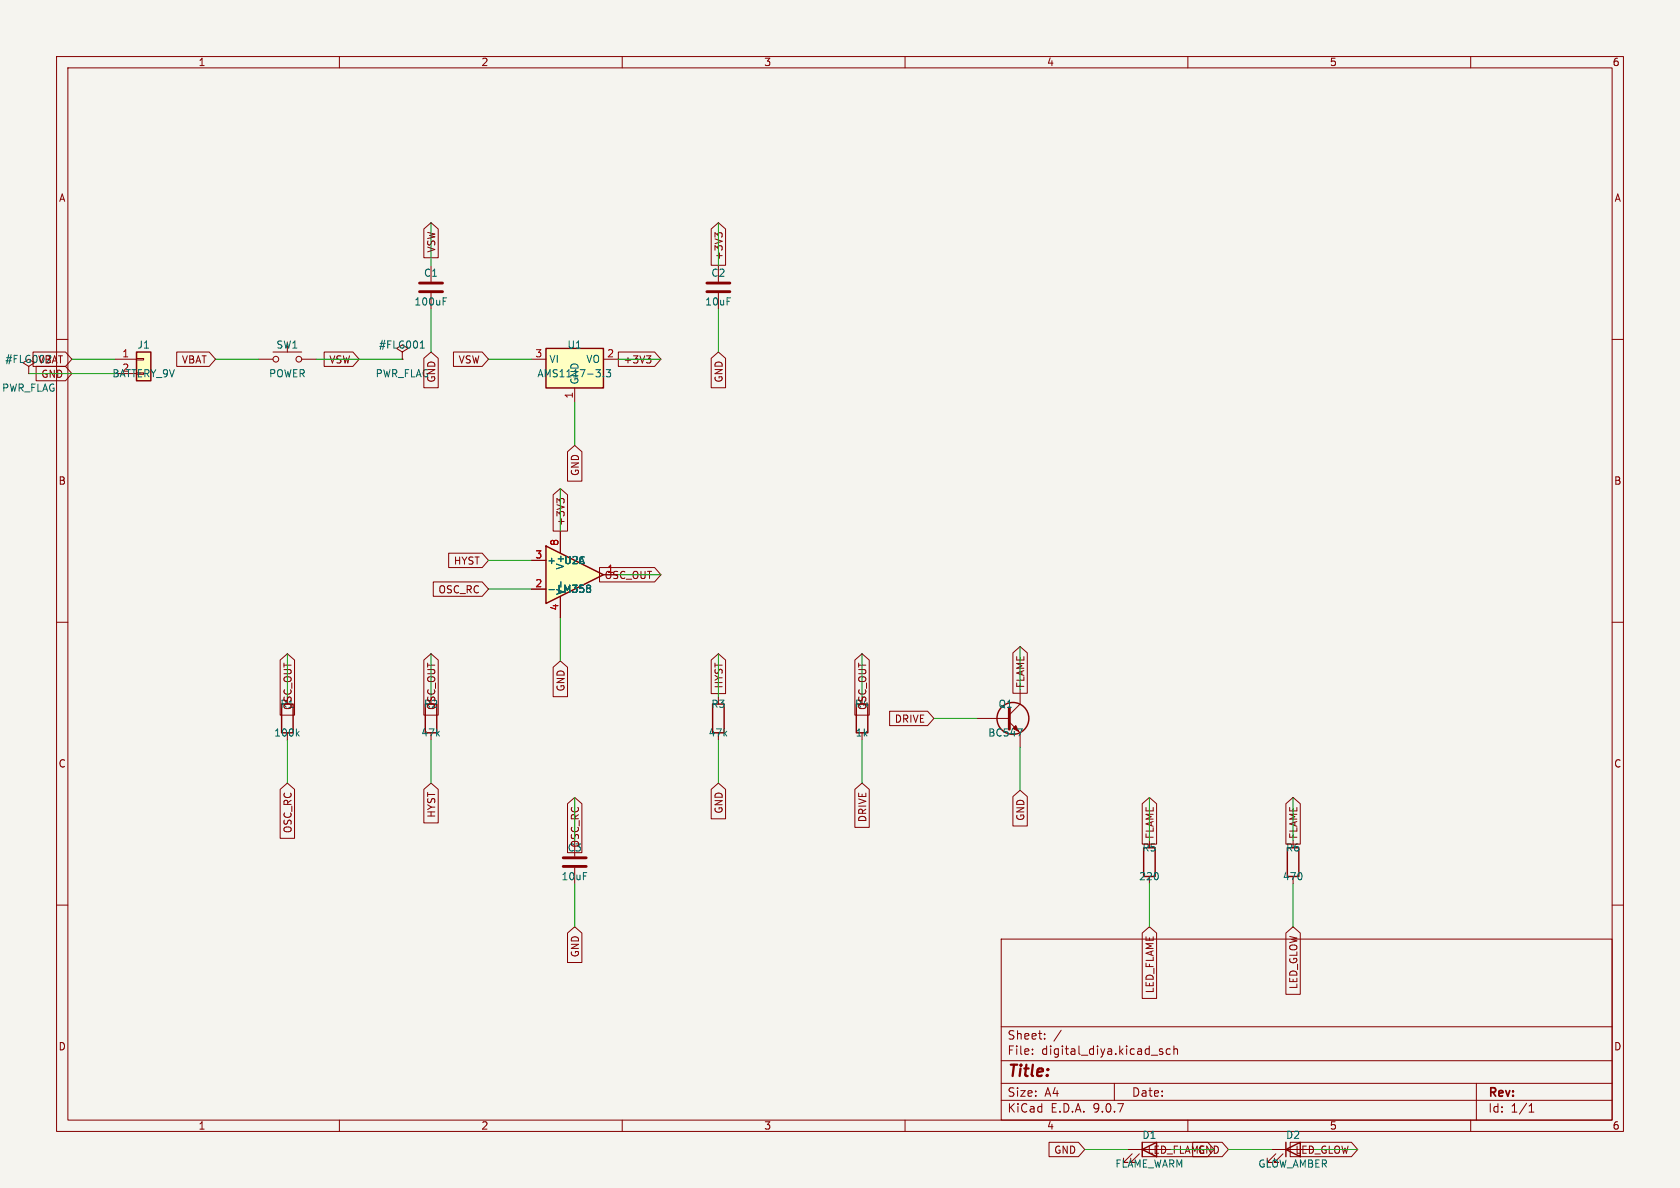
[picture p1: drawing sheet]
(kicad_sch (version 20250114) (generator "eeschema") (paper "A4") (lib_symbols (symbol "Device:R" (pin_numbers (hide yes)) (pin_names (offset 0)) (exclude_from_sim no) (in_bom yes) (on_board yes) (property "Reference" "R" (at 2.03 0.00 90) (effects (font (size 1.27 1.27)))) (property "Value" "R" (at 0.00 0.00 90) (effects (font (size 1.27 1.27)))) (property "Footprint" "" (at -1.778 0 90) (effects (font (size 1.27 1.27)) (hide yes))) (property "Datasheet" "~" (at 0.00 0.00 0) (effects (font (size 1.27 1.27)) (hide yes))) (property "Description" "Resistor" (at 0.00 0.00 0) (effects (font (size 1.27 1.27)) (hide yes))) (property "ki_keywords" "R res resistor" (at 0.00 0.00 0) (effects (font (size 1.27 1.27)) (hide yes))) (property "ki_fp_filters" "R_*" (at 0.00 0.00 0) (effects (font (size 1.27 1.27)) (hide yes))) (symbol "R_0_1" (rectangle (start -1.016 -2.54) (end 1.016 2.54) (stroke (width 0.254) (type default)) (fill (type none)))) (symbol "R_1_1" (pin passive line (at 0.00 3.81 270) (length 1.27) (name "~" (effects (font (size 1.27 1.27)))) (number "1" (effects (font (size 1.27 1.27))))) (pin passive line (at 0 -3.81 90) (length 1.27) (name "~" (effects (font (size 1.27 1.27)))) (number "2" (effects (font (size 1.27 1.27)))))) (embedded_fonts no)) (symbol "Device:C" (pin_numbers (hide yes)) (pin_names (offset 0.254)) (exclude_from_sim no) (in_bom yes) (on_board yes) (property "Reference" "C" (at 0.64 2.54 0) (effects (font (size 1.27 1.27)) (justify left))) (property "Value" "C" (at 0.635 -2.54 0) (effects (font (size 1.27 1.27)) (justify left))) (property "Footprint" "" (at 0.9652 -3.81 0) (effects (font (size 1.27 1.27)) (hide yes))) (property "Datasheet" "~" (at 0.00 0.00 0) (effects (font (size 1.27 1.27)) (hide yes))) (property "Description" "Unpolarized capacitor" (at 0.00 0.00 0) (effects (font (size 1.27 1.27)) (hide yes))) (property "ki_keywords" "cap capacitor" (at 0.00 0.00 0) (effects (font (size 1.27 1.27)) (hide yes))) (property "ki_fp_filters" "C_*" (at 0.00 0.00 0) (effects (font (size 1.27 1.27)) (hide yes))) (symbol "C_0_1" (polyline (pts (xy -2.032 0.762) (xy 2.03 0.76)) (stroke (width 0.508) (type default)) (fill (type none))) (polyline (pts (xy -2.032 -0.762) (xy 2.032 -0.762)) (stroke (width 0.508) (type default)) (fill (type none)))) (symbol "C_1_1" (pin passive line (at 0.00 3.81 270) (length 2.794) (name "~" (effects (font (size 1.27 1.27)))) (number "1" (effects (font (size 1.27 1.27))))) (pin passive line (at 0 -3.81 90) (length 2.794) (name "~" (effects (font (size 1.27 1.27)))) (number "2" (effects (font (size 1.27 1.27)))))) (embedded_fonts no)) (symbol "Device:L" (pin_numbers (hide yes)) (pin_names (offset 1.016) (hide yes)) (exclude_from_sim no) (in_bom yes) (on_board yes) (property "Reference" "L" (at -1.27 0 90) (effects (font (size 1.27 1.27)))) (property "Value" "L" (at 1.91 0.00 90) (effects (font (size 1.27 1.27)))) (property "Footprint" "" (at 0.00 0.00 0) (effects (font (size 1.27 1.27)) (hide yes))) (property "Datasheet" "~" (at 0.00 0.00 0) (effects (font (size 1.27 1.27)) (hide yes))) (property "Description" "Inductor" (at 0.00 0.00 0) (effects (font (size 1.27 1.27)) (hide yes))) (property "ki_keywords" "inductor choke coil reactor magnetic" (at 0.00 0.00 0) (effects (font (size 1.27 1.27)) (hide yes))) (property "ki_fp_filters" "Choke_* *Coil* Inductor_* L_*" (at 0.00 0.00 0) (effects (font (size 1.27 1.27)) (hide yes))) (symbol "L_0_1" (arc (start 0 2.54) (mid 0.6323 1.905) (end 0 1.27) (stroke (width 0) (type default)) (fill (type none))) (arc (start 0 1.27) (mid 0.6323 0.635) (end 0 0) (stroke (width 0) (type default)) (fill (type none))) (arc (start 0 0) (mid 0.6323 -0.635) (end 0 -1.27) (stroke (width 0) (type default)) (fill (type none))) (arc (start 0 -1.27) (mid 0.6323 -1.905) (end 0 -2.54) (stroke (width 0) (type default)) (fill (type none)))) (symbol "L_1_1" (pin passive line (at 0.00 3.81 270) (length 1.27) (name "1" (effects (font (size 1.27 1.27)))) (number "1" (effects (font (size 1.27 1.27))))) (pin passive line (at 0 -3.81 90) (length 1.27) (name "2" (effects (font (size 1.27 1.27)))) (number "2" (effects (font (size 1.27 1.27)))))) (embedded_fonts no)) (symbol "Device:Crystal" (pin_numbers (hide yes)) (pin_names (offset 1.016) (hide yes)) (exclude_from_sim no) (in_bom yes) (on_board yes) (property "Reference" "Y" (at 0.00 3.81 0) (effects (font (size 1.27 1.27)))) (property "Value" "Crystal" (at 0 -3.81 0) (effects (font (size 1.27 1.27)))) (property "Footprint" "" (at 0.00 0.00 0) (effects (font (size 1.27 1.27)) (hide yes))) (property "Datasheet" "~" (at 0.00 0.00 0) (effects (font (size 1.27 1.27)) (hide yes))) (property "Description" "Two pin crystal" (at 0.00 0.00 0) (effects (font (size 1.27 1.27)) (hide yes))) (property "ki_keywords" "quartz ceramic resonator oscillator" (at 0.00 0.00 0) (effects (font (size 1.27 1.27)) (hide yes))) (property "ki_fp_filters" "Crystal*" (at 0.00 0.00 0) (effects (font (size 1.27 1.27)) (hide yes))) (symbol "Crystal_0_1" (polyline (pts (xy -2.54 0) (xy -1.905 0)) (stroke (width 0) (type default)) (fill (type none))) (polyline (pts (xy -1.905 -1.27) (xy -1.905 1.27)) (stroke (width 0.508) (type default)) (fill (type none))) (rectangle (start -1.143 2.54) (end 1.143 -2.54) (stroke (width 0.3048) (type default)) (fill (type none))) (polyline (pts (xy 1.905 -1.27) (xy 1.91 1.27)) (stroke (width 0.508) (type default)) (fill (type none))) (polyline (pts (xy 2.54 0.00) (xy 1.91 0.00)) (stroke (width 0) (type default)) (fill (type none)))) (symbol "Crystal_1_1" (pin passive line (at -3.81 0 0) (length 1.27) (name "1" (effects (font (size 1.27 1.27)))) (number "1" (effects (font (size 1.27 1.27))))) (pin passive line (at 3.81 0.00 180) (length 1.27) (name "2" (effects (font (size 1.27 1.27)))) (number "2" (effects (font (size 1.27 1.27)))))) (embedded_fonts no)) (symbol "Device:D" (pin_numbers (hide yes)) (pin_names (offset 1.016) (hide yes)) (exclude_from_sim no) (in_bom yes) (on_board yes) (property "Reference" "D" (at 0.00 2.54 0) (effects (font (size 1.27 1.27)))) (property "Value" "D" (at 0 -2.54 0) (effects (font (size 1.27 1.27)))) (property "Footprint" "" (at 0.00 0.00 0) (effects (font (size 1.27 1.27)) (hide yes))) (property "Datasheet" "~" (at 0.00 0.00 0) (effects (font (size 1.27 1.27)) (hide yes))) (property "Description" "Diode" (at 0.00 0.00 0) (effects (font (size 1.27 1.27)) (hide yes))) (property "Sim.Device" "D" (at 0.00 0.00 0) (effects (font (size 1.27 1.27)) (hide yes))) (property "Sim.Pins" "1=K 2=A" (at 0.00 0.00 0) (effects (font (size 1.27 1.27)) (hide yes))) (property "ki_keywords" "diode" (at 0.00 0.00 0) (effects (font (size 1.27 1.27)) (hide yes))) (property "ki_fp_filters" "TO-???* *_Diode_* *SingleDiode* D_*" (at 0.00 0.00 0) (effects (font (size 1.27 1.27)) (hide yes))) (symbol "D_0_1" (polyline (pts (xy -1.27 1.27) (xy -1.27 -1.27)) (stroke (width 0.254) (type default)) (fill (type none))) (polyline (pts (xy 1.27 1.27) (xy 1.27 -1.27) (xy -1.27 0) (xy 1.27 1.27)) (stroke (width 0.254) (type default)) (fill (type none))) (polyline (pts (xy 1.27 0.00) (xy -1.27 0)) (stroke (width 0) (type default)) (fill (type none)))) (symbol "D_1_1" (pin passive line (at -3.81 0 0) (length 2.54) (name "K" (effects (font (size 1.27 1.27)))) (number "1" (effects (font (size 1.27 1.27))))) (pin passive line (at 3.81 0.00 180) (length 2.54) (name "A" (effects (font (size 1.27 1.27)))) (number "2" (effects (font (size 1.27 1.27)))))) (embedded_fonts no)) (symbol "Device:LED" (pin_numbers (hide yes)) (pin_names (offset 1.016) (hide yes)) (exclude_from_sim no) (in_bom yes) (on_board yes) (property "Reference" "D" (at 0.00 2.54 0) (effects (font (size 1.27 1.27)))) (property "Value" "LED" (at 0 -2.54 0) (effects (font (size 1.27 1.27)))) (property "Footprint" "" (at 0.00 0.00 0) (effects (font (size 1.27 1.27)) (hide yes))) (property "Datasheet" "~" (at 0.00 0.00 0) (effects (font (size 1.27 1.27)) (hide yes))) (property "Description" "Light emitting diode" (at 0.00 0.00 0) (effects (font (size 1.27 1.27)) (hide yes))) (property "Sim.Pins" "1=K 2=A" (at 0.00 0.00 0) (effects (font (size 1.27 1.27)) (hide yes))) (property "ki_keywords" "LED diode" (at 0.00 0.00 0) (effects (font (size 1.27 1.27)) (hide yes))) (property "ki_fp_filters" "LED* LED_SMD:* LED_THT:*" (at 0.00 0.00 0) (effects (font (size 1.27 1.27)) (hide yes))) (symbol "LED_0_1" (polyline (pts (xy -3.048 -0.762) (xy -4.572 -2.286) (xy -3.81 -2.286) (xy -4.572 -2.286) (xy -4.572 -1.524)) (stroke (width 0) (type default)) (fill (type none))) (polyline (pts (xy -1.778 -0.762) (xy -3.302 -2.286) (xy -2.54 -2.286) (xy -3.302 -2.286) (xy -3.302 -1.524)) (stroke (width 0) (type default)) (fill (type none))) (polyline (pts (xy -1.27 0) (xy 1.27 0.00)) (stroke (width 0) (type default)) (fill (type none))) (polyline (pts (xy -1.27 -1.27) (xy -1.27 1.27)) (stroke (width 0.254) (type default)) (fill (type none))) (polyline (pts (xy 1.27 -1.27) (xy 1.27 1.27) (xy -1.27 0) (xy 1.27 -1.27)) (stroke (width 0.254) (type default)) (fill (type none)))) (symbol "LED_1_1" (pin passive line (at -3.81 0 0) (length 2.54) (name "K" (effects (font (size 1.27 1.27)))) (number "1" (effects (font (size 1.27 1.27))))) (pin passive line (at 3.81 0.00 180) (length 2.54) (name "A" (effects (font (size 1.27 1.27)))) (number "2" (effects (font (size 1.27 1.27)))))) (embedded_fonts no)) (symbol "Device:Q_NPN" (pin_numbers (hide yes)) (pin_names (offset 0) (hide yes)) (exclude_from_sim no) (in_bom yes) (on_board yes) (property "Reference" "Q" (at 5.08 1.27 0) (effects (font (size 1.27 1.27)) (justify left))) (property "Value" "Q_NPN" (at 5.08 -1.27 0) (effects (font (size 1.27 1.27)) (justify left))) (property "Footprint" "" (at 5.08 2.54 0) (effects (font (size 1.27 1.27)) (hide yes))) (property "Datasheet" "~" (at 0.00 0.00 0) (effects (font (size 1.27 1.27)) (hide yes))) (property "Description" "NPN bipolar junction transistor" (at 0.00 0.00 0) (effects (font (size 1.27 1.27)) (hide yes))) (property "ki_keywords" "BJT" (at 0.00 0.00 0) (effects (font (size 1.27 1.27)) (hide yes))) (symbol "Q_NPN_0_1" (polyline (pts (xy -2.54 0) (xy 0.64 0.00)) (stroke (width 0) (type default)) (fill (type none))) (polyline (pts (xy 0.64 1.91) (xy 0.635 -1.905)) (stroke (width 0.508) (type default)) (fill (type none))) (polyline (pts (xy 0.64 0.64) (xy 2.54 2.54)) (stroke (width 0) (type default)) (fill (type none))) (polyline (pts (xy 0.635 -0.635) (xy 2.54 -2.54)) (stroke (width 0) (type default)) (fill (type none))) (circle (center 1.27 0) (radius 2.8194) (stroke (width 0.254) (type default)) (fill (type none))) (polyline (pts (xy 1.27 -1.778) (xy 1.778 -1.27) (xy 2.286 -2.286) (xy 1.27 -1.778)) (stroke (width 0) (type default)) (fill (type outline)))) (symbol "Q_NPN_1_1" (pin input line (at -5.08 0 0) (length 2.54) (name "B" (effects (font (size 1.27 1.27)))) (number "B" (effects (font (size 1.27 1.27))))) (pin passive line (at 2.54 5.08 270) (length 2.54) (name "C" (effects (font (size 1.27 1.27)))) (number "C" (effects (font (size 1.27 1.27))))) (pin passive line (at 2.54 -5.08 90) (length 2.54) (name "E" (effects (font (size 1.27 1.27)))) (number "E" (effects (font (size 1.27 1.27)))))) (embedded_fonts no)) (symbol "Device:Q_NMOS" (pin_numbers (hide yes)) (pin_names (offset 0) (hide yes)) (exclude_from_sim no) (in_bom yes) (on_board yes) (property "Reference" "Q" (at 5.08 1.27 0) (effects (font (size 1.27 1.27)) (justify left))) (property "Value" "Q_NMOS" (at 5.08 -1.27 0) (effects (font (size 1.27 1.27)) (justify left))) (property "Footprint" "" (at 5.08 2.54 0) (effects (font (size 1.27 1.27)) (hide yes))) (property "Datasheet" "~" (at 0.00 0.00 0) (effects (font (size 1.27 1.27)) (hide yes))) (property "Description" "N-MOSFET transistor" (at 0.00 0.00 0) (effects (font (size 1.27 1.27)) (hide yes))) (property "ki_keywords" "NMOS N-MOS" (at 0.00 0.00 0) (effects (font (size 1.27 1.27)) (hide yes))) (symbol "Q_NMOS_0_1" (polyline (pts (xy 0.25 1.91) (xy 0.254 -1.905)) (stroke (width 0.254) (type default)) (fill (type none))) (polyline (pts (xy 0.25 0.00) (xy -2.54 0)) (stroke (width 0) (type default)) (fill (type none))) (polyline (pts (xy 0.76 2.29) (xy 0.76 1.27)) (stroke (width 0.254) (type default)) (fill (type none))) (polyline (pts (xy 0.76 0.51) (xy 0.762 -0.508)) (stroke (width 0.254) (type default)) (fill (type none))) (polyline (pts (xy 0.762 -1.27) (xy 0.762 -2.286)) (stroke (width 0.254) (type default)) (fill (type none))) (polyline (pts (xy 0.762 -1.778) (xy 3.302 -1.778) (xy 3.30 1.78) (xy 0.76 1.78)) (stroke (width 0) (type default)) (fill (type none))) (polyline (pts (xy 1.02 0.00) (xy 2.03 0.38) (xy 2.032 -0.381) (xy 1.02 0.00)) (stroke (width 0) (type default)) (fill (type outline))) (circle (center 1.651 0) (radius 2.794) (stroke (width 0.254) (type default)) (fill (type none))) (polyline (pts (xy 2.54 2.54) (xy 2.54 1.78)) (stroke (width 0) (type default)) (fill (type none))) (circle (center 2.54 1.778) (radius 0.254) (stroke (width 0) (type default)) (fill (type outline))) (circle (center 2.54 -1.778) (radius 0.254) (stroke (width 0) (type default)) (fill (type outline))) (polyline (pts (xy 2.54 -2.54) (xy 2.54 0.00) (xy 0.76 0.00)) (stroke (width 0) (type default)) (fill (type none))) (polyline (pts (xy 2.92 0.38) (xy 3.68 0.38)) (stroke (width 0) (type default)) (fill (type none))) (polyline (pts (xy 3.30 0.38) (xy 2.921 -0.254) (xy 3.683 -0.254) (xy 3.30 0.38)) (stroke (width 0) (type default)) (fill (type none)))) (symbol "Q_NMOS_1_1" (pin input line (at -5.08 0 0) (length 2.54) (name "G" (effects (font (size 1.27 1.27)))) (number "G" (effects (font (size 1.27 1.27))))) (pin passive line (at 2.54 5.08 270) (length 2.54) (name "D" (effects (font (size 1.27 1.27)))) (number "D" (effects (font (size 1.27 1.27))))) (pin passive line (at 2.54 -5.08 90) (length 2.54) (name "S" (effects (font (size 1.27 1.27)))) (number "S" (effects (font (size 1.27 1.27)))))) (embedded_fonts no)) (symbol "Amplifier_Operational:LM358" (pin_names (offset 0.127)) (exclude_from_sim no) (in_bom yes) (on_board yes) (property "Reference" "U" (at 0.00 5.08 0) (effects (font (size 1.27 1.27)) (justify left))) (property "Value" "LM358" (at 0 -5.08 0) (effects (font (size 1.27 1.27)) (justify left))) (property "Footprint" "" (at 0.00 0.00 0) (effects (font (size 1.27 1.27)) (hide yes))) (property "Datasheet" "http://www.ti.com/lit/ds/symlink/lm2904-n.pdf" (at 0.00 0.00 0) (effects (font (size 1.27 1.27)) (hide yes))) (property "Description" "Low-Power, Dual Operational Amplifiers, DIP-8/SOIC-8/TO-99-8" (at 0.00 0.00 0) (effects (font (size 1.27 1.27)) (hide yes))) (property "ki_locked" "" (at 0.00 0.00 0) (effects (font (size 1.27 1.27)))) (property "ki_keywords" "dual opamp" (at 0.00 0.00 0) (effects (font (size 1.27 1.27)) (hide yes))) (property "ki_fp_filters" "SOIC*3.9x4.9mm*P1.27mm* DIP*W7.62mm* TO*99* OnSemi*Micro8* TSSOP*3x3mm*P0.65mm* TSSOP*4.4x3mm*P0.65mm* MSOP*3x3mm*P0.65mm* SSOP*3.9x4.9mm*P0.635mm* LFCSP*2x2mm*P0.5mm* *SIP* SOIC*5.3x6.2mm*P1.27mm*" (at 0.00 0.00 0) (effects (font (size 1.27 1.27)) (hide yes))) (symbol "LM358_1_1" (polyline (pts (xy -5.08 5.08) (xy 5.08 0.00) (xy -5.08 -5.08) (xy -5.08 5.08)) (stroke (width 0.254) (type default)) (fill (type background))) (pin input line (at -7.62 2.54 0) (length 2.54) (name "+" (effects (font (size 1.27 1.27)))) (number "3" (effects (font (size 1.27 1.27))))) (pin input line (at -7.62 -2.54 0) (length 2.54) (name "-" (effects (font (size 1.27 1.27)))) (number "2" (effects (font (size 1.27 1.27))))) (pin output line (at 7.62 0.00 180) (length 2.54) (name "~" (effects (font (size 1.27 1.27)))) (number "1" (effects (font (size 1.27 1.27)))))) (symbol "LM358_2_1" (polyline (pts (xy -5.08 5.08) (xy 5.08 0.00) (xy -5.08 -5.08) (xy -5.08 5.08)) (stroke (width 0.254) (type default)) (fill (type background))) (pin input line (at -7.62 2.54 0) (length 2.54) (name "+" (effects (font (size 1.27 1.27)))) (number "5" (effects (font (size 1.27 1.27))))) (pin input line (at -7.62 -2.54 0) (length 2.54) (name "-" (effects (font (size 1.27 1.27)))) (number "6" (effects (font (size 1.27 1.27))))) (pin output line (at 7.62 0.00 180) (length 2.54) (name "~" (effects (font (size 1.27 1.27)))) (number "7" (effects (font (size 1.27 1.27)))))) (symbol "LM358_3_1" (pin power_in line (at -2.54 7.62 270) (length 3.81) (name "V+" (effects (font (size 1.27 1.27)))) (number "8" (effects (font (size 1.27 1.27))))) (pin power_in line (at -2.54 -7.62 90) (length 3.81) (name "V-" (effects (font (size 1.27 1.27)))) (number "4" (effects (font (size 1.27 1.27)))))) (embedded_fonts no)) (symbol "Connector_Generic:Conn_01x02" (pin_names (offset 1.016) (hide yes)) (exclude_from_sim no) (in_bom yes) (on_board yes) (property "Reference" "J" (at 0.00 2.54 0) (effects (font (size 1.27 1.27)))) (property "Value" "Conn_01x02" (at 0 -5.08 0) (effects (font (size 1.27 1.27)))) (property "Footprint" "" (at 0.00 0.00 0) (effects (font (size 1.27 1.27)) (hide yes))) (property "Datasheet" "~" (at 0.00 0.00 0) (effects (font (size 1.27 1.27)) (hide yes))) (property "Description" "Generic connector, single row, 01x02, script generated (kicad-library-utils/schlib/autogen/connector/)" (at 0.00 0.00 0) (effects (font (size 1.27 1.27)) (hide yes))) (property "ki_keywords" "connector" (at 0.00 0.00 0) (effects (font (size 1.27 1.27)) (hide yes))) (property "ki_fp_filters" "Connector*:*_1x??_*" (at 0.00 0.00 0) (effects (font (size 1.27 1.27)) (hide yes))) (symbol "Conn_01x02_1_1" (rectangle (start -1.27 1.27) (end 1.27 -3.81) (stroke (width 0.254) (type default)) (fill (type background))) (rectangle (start -1.27 0.127) (end 0 -0.127) (stroke (width 0.1524) (type default)) (fill (type none))) (rectangle (start -1.27 -2.413) (end 0 -2.667) (stroke (width 0.1524) (type default)) (fill (type none))) (pin passive line (at -5.08 0 0) (length 3.81) (name "Pin_1" (effects (font (size 1.27 1.27)))) (number "1" (effects (font (size 1.27 1.27))))) (pin passive line (at -5.08 -2.54 0) (length 3.81) (name "Pin_2" (effects (font (size 1.27 1.27)))) (number "2" (effects (font (size 1.27 1.27)))))) (embedded_fonts no)) (symbol "Connector_Generic:Conn_01x04" (pin_names (offset 1.016) (hide yes)) (exclude_from_sim no) (in_bom yes) (on_board yes) (property "Reference" "J" (at 0.00 5.08 0) (effects (font (size 1.27 1.27)))) (property "Value" "Conn_01x04" (at 0 -7.62 0) (effects (font (size 1.27 1.27)))) (property "Footprint" "" (at 0.00 0.00 0) (effects (font (size 1.27 1.27)) (hide yes))) (property "Datasheet" "~" (at 0.00 0.00 0) (effects (font (size 1.27 1.27)) (hide yes))) (property "Description" "Generic connector, single row, 01x04, script generated (kicad-library-utils/schlib/autogen/connector/)" (at 0.00 0.00 0) (effects (font (size 1.27 1.27)) (hide yes))) (property "ki_keywords" "connector" (at 0.00 0.00 0) (effects (font (size 1.27 1.27)) (hide yes))) (property "ki_fp_filters" "Connector*:*_1x??_*" (at 0.00 0.00 0) (effects (font (size 1.27 1.27)) (hide yes))) (symbol "Conn_01x04_1_1" (rectangle (start -1.27 3.81) (end 1.27 -6.35) (stroke (width 0.254) (type default)) (fill (type background))) (rectangle (start -1.27 2.667) (end 0 2.413) (stroke (width 0.1524) (type default)) (fill (type none))) (rectangle (start -1.27 0.127) (end 0 -0.127) (stroke (width 0.1524) (type default)) (fill (type none))) (rectangle (start -1.27 -2.413) (end 0 -2.667) (stroke (width 0.1524) (type default)) (fill (type none))) (rectangle (start -1.27 -4.953) (end 0 -5.207) (stroke (width 0.1524) (type default)) (fill (type none))) (pin passive line (at -5.08 2.54 0) (length 3.81) (name "Pin_1" (effects (font (size 1.27 1.27)))) (number "1" (effects (font (size 1.27 1.27))))) (pin passive line (at -5.08 0 0) (length 3.81) (name "Pin_2" (effects (font (size 1.27 1.27)))) (number "2" (effects (font (size 1.27 1.27))))) (pin passive line (at -5.08 -2.54 0) (length 3.81) (name "Pin_3" (effects (font (size 1.27 1.27)))) (number "3" (effects (font (size 1.27 1.27))))) (pin passive line (at -5.08 -5.08 0) (length 3.81) (name "Pin_4" (effects (font (size 1.27 1.27)))) (number "4" (effects (font (size 1.27 1.27)))))) (embedded_fonts no)) (symbol "Regulator_Linear:AMS1117-3.3" (exclude_from_sim no) (in_bom yes) (on_board yes) (property "Reference" "U" (at -3.81 3.175 0) (effects (font (size 1.27 1.27)))) (property "Value" "AMS1117-3.3" (at 0.00 3.17 0) (effects (font (size 1.27 1.27)) (justify left))) (property "Footprint" "Package_TO_SOT_SMD:SOT-223-3_TabPin2" (at 0.00 5.08 0) (effects (font (size 1.27 1.27)) (hide yes))) (property "Datasheet" "http://www.advanced-monolithic.com/pdf/ds1117.pdf" (at 2.54 -6.35 0) (effects (font (size 1.27 1.27)) (hide yes))) (property "Description" "1A Low Dropout regulator, positive, 3.3V fixed output, SOT-223" (at 0.00 0.00 0) (effects (font (size 1.27 1.27)) (hide yes))) (property "ki_keywords" "linear regulator ldo fixed positive" (at 0.00 0.00 0) (effects (font (size 1.27 1.27)) (hide yes))) (property "ki_fp_filters" "SOT?223*TabPin2*" (at 0.00 0.00 0) (effects (font (size 1.27 1.27)) (hide yes))) (symbol "AMS1117-3.3_0_1" (rectangle (start -5.08 -5.08) (end 5.08 1.905) (stroke (width 0.254) (type default)) (fill (type background)))) (symbol "AMS1117-3.3_1_1" (pin power_in line (at -7.62 0 0) (length 2.54) (name "VI" (effects (font (size 1.27 1.27)))) (number "3" (effects (font (size 1.27 1.27))))) (pin power_in line (at 0 -7.62 90) (length 2.54) (name "GND" (effects (font (size 1.27 1.27)))) (number "1" (effects (font (size 1.27 1.27))))) (pin power_out line (at 7.62 0.00 180) (length 2.54) (name "VO" (effects (font (size 1.27 1.27)))) (number "2" (effects (font (size 1.27 1.27)))))) (embedded_fonts no)) (symbol "Switch:SW_Push" (pin_numbers (hide yes)) (pin_names (offset 1.016) (hide yes)) (exclude_from_sim no) (in_bom yes) (on_board yes) (property "Reference" "SW" (at 1.27 2.54 0) (effects (font (size 1.27 1.27)) (justify left))) (property "Value" "SW_Push" (at 0 -1.524 0) (effects (font (size 1.27 1.27)))) (property "Footprint" "" (at 0.00 5.08 0) (effects (font (size 1.27 1.27)) (hide yes))) (property "Datasheet" "~" (at 0.00 5.08 0) (effects (font (size 1.27 1.27)) (hide yes))) (property "Description" "Push button switch, generic, two pins" (at 0.00 0.00 0) (effects (font (size 1.27 1.27)) (hide yes))) (property "ki_keywords" "switch normally-open pushbutton push-button" (at 0.00 0.00 0) (effects (font (size 1.27 1.27)) (hide yes))) (symbol "SW_Push_0_1" (circle (center -2.032 0) (radius 0.508) (stroke (width 0) (type default)) (fill (type none))) (polyline (pts (xy 0.00 1.27) (xy 0.00 3.05)) (stroke (width 0) (type default)) (fill (type none))) (circle (center 2.032 0) (radius 0.508) (stroke (width 0) (type default)) (fill (type none))) (polyline (pts (xy 2.54 1.27) (xy -2.54 1.27)) (stroke (width 0) (type default)) (fill (type none))) (pin passive line (at -5.08 0 0) (length 2.54) (name "1" (effects (font (size 1.27 1.27)))) (number "1" (effects (font (size 1.27 1.27))))) (pin passive line (at 5.08 0.00 180) (length 2.54) (name "2" (effects (font (size 1.27 1.27)))) (number "2" (effects (font (size 1.27 1.27)))))) (embedded_fonts no)) (symbol "power:PWR_FLAG" (power) (pin_numbers (hide yes)) (pin_names (offset 0) (hide yes)) (exclude_from_sim no) (in_bom yes) (on_board yes) (property "Reference" "#FLG" (at 0.00 1.91 0) (effects (font (size 1.27 1.27)) (hide yes))) (property "Value" "PWR_FLAG" (at 0.00 3.81 0) (effects (font (size 1.27 1.27)))) (property "Footprint" "" (at 0.00 0.00 0) (effects (font (size 1.27 1.27)) (hide yes))) (property "Datasheet" "~" (at 0.00 0.00 0) (effects (font (size 1.27 1.27)) (hide yes))) (property "Description" "Special symbol for telling ERC where power comes from" (at 0.00 0.00 0) (effects (font (size 1.27 1.27)) (hide yes))) (property "ki_keywords" "flag power" (at 0.00 0.00 0) (effects (font (size 1.27 1.27)) (hide yes))) (symbol "PWR_FLAG_0_0" (pin power_out line (at 0.00 0.00 90) (length 0) (name "~" (effects (font (size 1.27 1.27)))) (number "1" (effects (font (size 1.27 1.27)))))) (symbol "PWR_FLAG_0_1" (polyline (pts (xy 0.00 0.00) (xy 0.00 1.27) (xy -1.016 1.905) (xy 0.00 2.54) (xy 1.02 1.91) (xy 0.00 1.27)) (stroke (width 0) (type default)) (fill (type none)))) (embedded_fonts no))) (sheet_instances (path "" (page "1"))) (symbol (lib_id "Connector_Generic:Conn_01x02") (at 25.40 63.50 0) (unit 1) (in_bom yes) (on_board yes) (dnp no) (property "Reference" "J1" (at 25.40 60.96 0) (effects (font (size 1.27 1.27)))) (property "Value" "BATTERY_9V" (at 25.40 66.04 0) (effects (font (size 1.27 1.27)))) (property "Footprint" "Connector_PinHeader_2.54mm:PinHeader_1x02_P2.54mm_Vertical" (at 25.40 63.50 0) (effects (font (size 1.27 1.27)) (hide yes))) (property "Datasheet" "~" (at 25.40 63.50 0) (effects (font (size 1.27 1.27)) (hide yes)))) (symbol (lib_id "Switch:SW_Push") (at 50.80 63.50 0) (unit 1) (in_bom yes) (on_board yes) (dnp no) (property "Reference" "SW1" (at 50.80 60.96 0) (effects (font (size 1.27 1.27)))) (property "Value" "POWER" (at 50.80 66.04 0) (effects (font (size 1.27 1.27)))) (property "Footprint" "Button_Switch_THT:SW_PUSH_1P1T_6x3.5mm_H4.3_APEM_MJTP1243" (at 50.80 63.50 0) (effects (font (size 1.27 1.27)) (hide yes))) (property "Datasheet" "~" (at 50.80 63.50 0) (effects (font (size 1.27 1.27)) (hide yes)))) (symbol (lib_id "Device:C") (at 76.20 50.80 0) (unit 1) (in_bom yes) (on_board yes) (dnp no) (property "Reference" "C1" (at 76.20 48.26 0) (effects (font (size 1.27 1.27)))) (property "Value" "100uF" (at 76.20 53.34 0) (effects (font (size 1.27 1.27)))) (property "Footprint" "Capacitor_SMD:C_0805_2012Metric" (at 76.20 50.80 0) (effects (font (size 1.27 1.27)) (hide yes))) (property "Datasheet" "~" (at 76.20 50.80 0) (effects (font (size 1.27 1.27)) (hide yes)))) (symbol (lib_id "Regulator_Linear:AMS1117-3.3") (at 101.60 63.50 0) (unit 1) (in_bom yes) (on_board yes) (dnp no) (property "Reference" "U1" (at 101.60 60.96 0) (effects (font (size 1.27 1.27)))) (property "Value" "AMS1117-3.3" (at 101.60 66.04 0) (effects (font (size 1.27 1.27)))) (property "Footprint" "Package_TO_SOT_SMD:SOT-223-3_TabPin2" (at 101.60 63.50 0) (effects (font (size 1.27 1.27)) (hide yes))) (property "Datasheet" "~" (at 101.60 63.50 0) (effects (font (size 1.27 1.27)) (hide yes)))) (symbol (lib_id "Device:C") (at 127.00 50.80 0) (unit 1) (in_bom yes) (on_board yes) (dnp no) (property "Reference" "C2" (at 127.00 48.26 0) (effects (font (size 1.27 1.27)))) (property "Value" "10uF" (at 127.00 53.34 0) (effects (font (size 1.27 1.27)))) (property "Footprint" "Capacitor_SMD:C_0805_2012Metric" (at 127.00 50.80 0) (effects (font (size 1.27 1.27)) (hide yes))) (property "Datasheet" "~" (at 127.00 50.80 0) (effects (font (size 1.27 1.27)) (hide yes)))) (symbol (lib_id "Device:R") (at 50.80 127.00 0) (unit 1) (in_bom yes) (on_board yes) (dnp no) (property "Reference" "R1" (at 50.80 124.46 0) (effects (font (size 1.27 1.27)))) (property "Value" "100k" (at 50.80 129.54 0) (effects (font (size 1.27 1.27)))) (property "Footprint" "Resistor_SMD:R_0805_2012Metric" (at 50.80 127.00 0) (effects (font (size 1.27 1.27)) (hide yes))) (property "Datasheet" "~" (at 50.80 127.00 0) (effects (font (size 1.27 1.27)) (hide yes)))) (symbol (lib_id "Device:R") (at 76.20 127.00 0) (unit 1) (in_bom yes) (on_board yes) (dnp no) (property "Reference" "R2" (at 76.20 124.46 0) (effects (font (size 1.27 1.27)))) (property "Value" "47k" (at 76.20 129.54 0) (effects (font (size 1.27 1.27)))) (property "Footprint" "Resistor_SMD:R_0805_2012Metric" (at 76.20 127.00 0) (effects (font (size 1.27 1.27)) (hide yes))) (property "Datasheet" "~" (at 76.20 127.00 0) (effects (font (size 1.27 1.27)) (hide yes)))) (symbol (lib_id "Device:R") (at 127.00 127.00 0) (unit 1) (in_bom yes) (on_board yes) (dnp no) (property "Reference" "R3" (at 127.00 124.46 0) (effects (font (size 1.27 1.27)))) (property "Value" "47k" (at 127.00 129.54 0) (effects (font (size 1.27 1.27)))) (property "Footprint" "Resistor_SMD:R_0805_2012Metric" (at 127.00 127.00 0) (effects (font (size 1.27 1.27)) (hide yes))) (property "Datasheet" "~" (at 127.00 127.00 0) (effects (font (size 1.27 1.27)) (hide yes)))) (symbol (lib_id "Device:C") (at 101.60 152.40 0) (unit 1) (in_bom yes) (on_board yes) (dnp no) (property "Reference" "C3" (at 101.60 149.86 0) (effects (font (size 1.27 1.27)))) (property "Value" "10uF" (at 101.60 154.94 0) (effects (font (size 1.27 1.27)))) (property "Footprint" "Capacitor_SMD:C_0805_2012Metric" (at 101.60 152.40 0) (effects (font (size 1.27 1.27)) (hide yes))) (property "Datasheet" "~" (at 101.60 152.40 0) (effects (font (size 1.27 1.27)) (hide yes)))) (symbol (lib_id "Amplifier_Operational:LM358") (at 101.60 101.60 0) (unit 1) (in_bom yes) (on_board yes) (dnp no) (property "Reference" "U2" (at 101.60 99.06 0) (effects (font (size 1.27 1.27)))) (property "Value" "LM358" (at 101.60 104.14 0) (effects (font (size 1.27 1.27)))) (property "Footprint" "Package_SO:SOIC-8_3.9x4.9mm_P1.27mm" (at 101.60 101.60 0) (effects (font (size 1.27 1.27)) (hide yes))) (property "Datasheet" "~" (at 101.60 101.60 0) (effects (font (size 1.27 1.27)) (hide yes)))) (symbol (lib_id "Device:R") (at 152.40 127.00 0) (unit 1) (in_bom yes) (on_board yes) (dnp no) (property "Reference" "R4" (at 152.40 124.46 0) (effects (font (size 1.27 1.27)))) (property "Value" "1k" (at 152.40 129.54 0) (effects (font (size 1.27 1.27)))) (property "Footprint" "Resistor_SMD:R_0805_2012Metric" (at 152.40 127.00 0) (effects (font (size 1.27 1.27)) (hide yes))) (property "Datasheet" "~" (at 152.40 127.00 0) (effects (font (size 1.27 1.27)) (hide yes)))) (symbol (lib_id "Device:Q_NPN") (at 177.80 127.00 0) (unit 1) (in_bom yes) (on_board yes) (dnp no) (property "Reference" "Q1" (at 177.80 124.46 0) (effects (font (size 1.27 1.27)))) (property "Value" "BC547" (at 177.80 129.54 0) (effects (font (size 1.27 1.27)))) (property "Footprint" "Package_TO_SOT_THT:TO-92-2" (at 177.80 127.00 0) (effects (font (size 1.27 1.27)) (hide yes))) (property "Datasheet" "~" (at 177.80 127.00 0) (effects (font (size 1.27 1.27)) (hide yes)))) (symbol (lib_id "Device:R") (at 203.20 152.40 0) (unit 1) (in_bom yes) (on_board yes) (dnp no) (property "Reference" "R5" (at 203.20 149.86 0) (effects (font (size 1.27 1.27)))) (property "Value" "220" (at 203.20 154.94 0) (effects (font (size 1.27 1.27)))) (property "Footprint" "Resistor_SMD:R_0805_2012Metric" (at 203.20 152.40 0) (effects (font (size 1.27 1.27)) (hide yes))) (property "Datasheet" "~" (at 203.20 152.40 0) (effects (font (size 1.27 1.27)) (hide yes)))) (symbol (lib_id "Device:R") (at 228.60 152.40 0) (unit 1) (in_bom yes) (on_board yes) (dnp no) (property "Reference" "R6" (at 228.60 149.86 0) (effects (font (size 1.27 1.27)))) (property "Value" "470" (at 228.60 154.94 0) (effects (font (size 1.27 1.27)))) (property "Footprint" "Resistor_SMD:R_0805_2012Metric" (at 228.60 152.40 0) (effects (font (size 1.27 1.27)) (hide yes))) (property "Datasheet" "~" (at 228.60 152.40 0) (effects (font (size 1.27 1.27)) (hide yes)))) (symbol (lib_id "Device:LED") (at 203.20 203.20 0) (unit 1) (in_bom yes) (on_board yes) (dnp no) (property "Reference" "D1" (at 203.20 200.66 0) (effects (font (size 1.27 1.27)))) (property "Value" "FLAME_WARM" (at 203.20 205.74 0) (effects (font (size 1.27 1.27)))) (property "Footprint" "LED_SMD:LED_0805_2012Metric" (at 203.20 203.20 0) (effects (font (size 1.27 1.27)) (hide yes))) (property "Datasheet" "~" (at 203.20 203.20 0) (effects (font (size 1.27 1.27)) (hide yes)))) (symbol (lib_id "Device:LED") (at 228.60 203.20 0) (unit 1) (in_bom yes) (on_board yes) (dnp no) (property "Reference" "D2" (at 228.60 200.66 0) (effects (font (size 1.27 1.27)))) (property "Value" "GLOW_AMBER" (at 228.60 205.74 0) (effects (font (size 1.27 1.27)))) (property "Footprint" "LED_SMD:LED_0805_2012Metric" (at 228.60 203.20 0) (effects (font (size 1.27 1.27)) (hide yes))) (property "Datasheet" "~" (at 228.60 203.20 0) (effects (font (size 1.27 1.27)) (hide yes)))) (global_label "VBAT" (shape input) (at 12.70 63.50 180) (fields_autoplaced) (effects (font (size 1.27 1.27)) (justify right)) (property "Intersheetrefs" "${INTERSHEET_REFS}" (at 21.69 33.02 0) (effects (font (size 1.27 1.27)) (justify right) hide))) (wire (pts (xy 20.32 63.50) (xy 12.70 63.50)) (stroke (width 0) (type default))) (global_label "VBAT" (shape input) (at 38.10 63.50 180) (fields_autoplaced) (effects (font (size 1.27 1.27)) (justify right)) (property "Intersheetrefs" "${INTERSHEET_REFS}" (at 21.69 33.02 0) (effects (font (size 1.27 1.27)) (justify right) hide))) (wire (pts (xy 45.72 63.50) (xy 38.10 63.50)) (stroke (width 0) (type default))) (global_label "VSW" (shape input) (at 63.50 63.50 0) (fields_autoplaced) (effects (font (size 1.27 1.27)) (justify right)) (property "Intersheetrefs" "${INTERSHEET_REFS}" (at 21.69 33.02 0) (effects (font (size 1.27 1.27)) (justify right) hide))) (wire (pts (xy 55.88 63.50) (xy 63.50 63.50)) (stroke (width 0) (type default))) (global_label "VSW" (shape input) (at 76.20 39.37 90) (fields_autoplaced) (effects (font (size 1.27 1.27)) (justify right)) (property "Intersheetrefs" "${INTERSHEET_REFS}" (at 21.69 33.02 0) (effects (font (size 1.27 1.27)) (justify right) hide))) (wire (pts (xy 76.20 46.99) (xy 76.20 39.37)) (stroke (width 0) (type default))) (global_label "VSW" (shape input) (at 86.36 63.50 180) (fields_autoplaced) (effects (font (size 1.27 1.27)) (justify right)) (property "Intersheetrefs" "${INTERSHEET_REFS}" (at 21.69 33.02 0) (effects (font (size 1.27 1.27)) (justify right) hide))) (wire (pts (xy 93.98 63.50) (xy 86.36 63.50)) (stroke (width 0) (type default))) (global_label "+3V3" (shape input) (at 116.84 63.50 0) (fields_autoplaced) (effects (font (size 1.27 1.27)) (justify right)) (property "Intersheetrefs" "${INTERSHEET_REFS}" (at 21.69 33.02 0) (effects (font (size 1.27 1.27)) (justify right) hide))) (wire (pts (xy 109.22 63.50) (xy 116.84 63.50)) (stroke (width 0) (type default))) (global_label "+3V3" (shape input) (at 127.00 39.37 90) (fields_autoplaced) (effects (font (size 1.27 1.27)) (justify right)) (property "Intersheetrefs" "${INTERSHEET_REFS}" (at 21.69 33.02 0) (effects (font (size 1.27 1.27)) (justify right) hide))) (wire (pts (xy 127.00 46.99) (xy 127.00 39.37)) (stroke (width 0) (type default))) (global_label "+3V3" (shape input) (at 99.06 86.36 90) (fields_autoplaced) (effects (font (size 1.27 1.27)) (justify right)) (property "Intersheetrefs" "${INTERSHEET_REFS}" (at 21.69 33.02 0) (effects (font (size 1.27 1.27)) (justify right) hide))) (wire (pts (xy 99.06 93.98) (xy 99.06 86.36)) (stroke (width 0) (type default))) (global_label "GND" (shape input) (at 12.70 66.04 180) (fields_autoplaced) (effects (font (size 1.27 1.27)) (justify right)) (property "Intersheetrefs" "${INTERSHEET_REFS}" (at 21.69 33.02 0) (effects (font (size 1.27 1.27)) (justify right) hide))) (wire (pts (xy 20.32 66.04) (xy 12.70 66.04)) (stroke (width 0) (type default))) (global_label "GND" (shape input) (at 76.20 62.23 270) (fields_autoplaced) (effects (font (size 1.27 1.27)) (justify right)) (property "Intersheetrefs" "${INTERSHEET_REFS}" (at 21.69 33.02 0) (effects (font (size 1.27 1.27)) (justify right) hide))) (wire (pts (xy 76.20 54.61) (xy 76.20 62.23)) (stroke (width 0) (type default))) (global_label "GND" (shape input) (at 101.60 78.74 270) (fields_autoplaced) (effects (font (size 1.27 1.27)) (justify right)) (property "Intersheetrefs" "${INTERSHEET_REFS}" (at 21.69 33.02 0) (effects (font (size 1.27 1.27)) (justify right) hide))) (wire (pts (xy 101.60 71.12) (xy 101.60 78.74)) (stroke (width 0) (type default))) (global_label "GND" (shape input) (at 127.00 62.23 270) (fields_autoplaced) (effects (font (size 1.27 1.27)) (justify right)) (property "Intersheetrefs" "${INTERSHEET_REFS}" (at 21.69 33.02 0) (effects (font (size 1.27 1.27)) (justify right) hide))) (wire (pts (xy 127.00 54.61) (xy 127.00 62.23)) (stroke (width 0) (type default))) (global_label "GND" (shape input) (at 101.60 163.83 270) (fields_autoplaced) (effects (font (size 1.27 1.27)) (justify right)) (property "Intersheetrefs" "${INTERSHEET_REFS}" (at 21.69 33.02 0) (effects (font (size 1.27 1.27)) (justify right) hide))) (wire (pts (xy 101.60 156.21) (xy 101.60 163.83)) (stroke (width 0) (type default))) (global_label "GND" (shape input) (at 99.06 116.84 270) (fields_autoplaced) (effects (font (size 1.27 1.27)) (justify right)) (property "Intersheetrefs" "${INTERSHEET_REFS}" (at 21.69 33.02 0) (effects (font (size 1.27 1.27)) (justify right) hide))) (wire (pts (xy 99.06 109.22) (xy 99.06 116.84)) (stroke (width 0) (type default))) (global_label "GND" (shape input) (at 127.00 138.43 270) (fields_autoplaced) (effects (font (size 1.27 1.27)) (justify right)) (property "Intersheetrefs" "${INTERSHEET_REFS}" (at 21.69 33.02 0) (effects (font (size 1.27 1.27)) (justify right) hide))) (wire (pts (xy 127.00 130.81) (xy 127.00 138.43)) (stroke (width 0) (type default))) (global_label "GND" (shape input) (at 180.34 139.70 270) (fields_autoplaced) (effects (font (size 1.27 1.27)) (justify right)) (property "Intersheetrefs" "${INTERSHEET_REFS}" (at 21.69 33.02 0) (effects (font (size 1.27 1.27)) (justify right) hide))) (wire (pts (xy 180.34 132.08) (xy 180.34 139.70)) (stroke (width 0) (type default))) (global_label "GND" (shape input) (at 191.77 203.20 180) (fields_autoplaced) (effects (font (size 1.27 1.27)) (justify right)) (property "Intersheetrefs" "${INTERSHEET_REFS}" (at 21.69 33.02 0) (effects (font (size 1.27 1.27)) (justify right) hide))) (wire (pts (xy 199.39 203.20) (xy 191.77 203.20)) (stroke (width 0) (type default))) (global_label "GND" (shape input) (at 217.17 203.20 180) (fields_autoplaced) (effects (font (size 1.27 1.27)) (justify right)) (property "Intersheetrefs" "${INTERSHEET_REFS}" (at 21.69 33.02 0) (effects (font (size 1.27 1.27)) (justify right) hide))) (wire (pts (xy 224.79 203.20) (xy 217.17 203.20)) (stroke (width 0) (type default))) (global_label "OSC_OUT" (shape input) (at 116.84 101.60 0) (fields_autoplaced) (effects (font (size 1.27 1.27)) (justify right)) (property "Intersheetrefs" "${INTERSHEET_REFS}" (at 21.69 33.02 0) (effects (font (size 1.27 1.27)) (justify right) hide))) (wire (pts (xy 109.22 101.60) (xy 116.84 101.60)) (stroke (width 0) (type default))) (global_label "OSC_OUT" (shape input) (at 50.80 115.57 90) (fields_autoplaced) (effects (font (size 1.27 1.27)) (justify right)) (property "Intersheetrefs" "${INTERSHEET_REFS}" (at 21.69 33.02 0) (effects (font (size 1.27 1.27)) (justify right) hide))) (wire (pts (xy 50.80 123.19) (xy 50.80 115.57)) (stroke (width 0) (type default))) (global_label "OSC_OUT" (shape input) (at 76.20 115.57 90) (fields_autoplaced) (effects (font (size 1.27 1.27)) (justify right)) (property "Intersheetrefs" "${INTERSHEET_REFS}" (at 21.69 33.02 0) (effects (font (size 1.27 1.27)) (justify right) hide))) (wire (pts (xy 76.20 123.19) (xy 76.20 115.57)) (stroke (width 0) (type default))) (global_label "OSC_OUT" (shape input) (at 152.40 115.57 90) (fields_autoplaced) (effects (font (size 1.27 1.27)) (justify right)) (property "Intersheetrefs" "${INTERSHEET_REFS}" (at 21.69 33.02 0) (effects (font (size 1.27 1.27)) (justify right) hide))) (wire (pts (xy 152.40 123.19) (xy 152.40 115.57)) (stroke (width 0) (type default))) (global_label "OSC_RC" (shape input) (at 86.36 104.14 180) (fields_autoplaced) (effects (font (size 1.27 1.27)) (justify right)) (property "Intersheetrefs" "${INTERSHEET_REFS}" (at 21.69 33.02 0) (effects (font (size 1.27 1.27)) (justify right) hide))) (wire (pts (xy 93.98 104.14) (xy 86.36 104.14)) (stroke (width 0) (type default))) (global_label "OSC_RC" (shape input) (at 50.80 138.43 270) (fields_autoplaced) (effects (font (size 1.27 1.27)) (justify right)) (property "Intersheetrefs" "${INTERSHEET_REFS}" (at 21.69 33.02 0) (effects (font (size 1.27 1.27)) (justify right) hide))) (wire (pts (xy 50.80 130.81) (xy 50.80 138.43)) (stroke (width 0) (type default))) (global_label "OSC_RC" (shape input) (at 101.60 140.97 90) (fields_autoplaced) (effects (font (size 1.27 1.27)) (justify right)) (property "Intersheetrefs" "${INTERSHEET_REFS}" (at 21.69 33.02 0) (effects (font (size 1.27 1.27)) (justify right) hide))) (wire (pts (xy 101.60 148.59) (xy 101.60 140.97)) (stroke (width 0) (type default))) (global_label "HYST" (shape input) (at 86.36 99.06 180) (fields_autoplaced) (effects (font (size 1.27 1.27)) (justify right)) (property "Intersheetrefs" "${INTERSHEET_REFS}" (at 21.69 33.02 0) (effects (font (size 1.27 1.27)) (justify right) hide))) (wire (pts (xy 93.98 99.06) (xy 86.36 99.06)) (stroke (width 0) (type default))) (global_label "HYST" (shape input) (at 76.20 138.43 270) (fields_autoplaced) (effects (font (size 1.27 1.27)) (justify right)) (property "Intersheetrefs" "${INTERSHEET_REFS}" (at 21.69 33.02 0) (effects (font (size 1.27 1.27)) (justify right) hide))) (wire (pts (xy 76.20 130.81) (xy 76.20 138.43)) (stroke (width 0) (type default))) (global_label "HYST" (shape input) (at 127.00 115.57 90) (fields_autoplaced) (effects (font (size 1.27 1.27)) (justify right)) (property "Intersheetrefs" "${INTERSHEET_REFS}" (at 21.69 33.02 0) (effects (font (size 1.27 1.27)) (justify right) hide))) (wire (pts (xy 127.00 123.19) (xy 127.00 115.57)) (stroke (width 0) (type default))) (global_label "DRIVE" (shape input) (at 152.40 138.43 270) (fields_autoplaced) (effects (font (size 1.27 1.27)) (justify right)) (property "Intersheetrefs" "${INTERSHEET_REFS}" (at 21.69 33.02 0) (effects (font (size 1.27 1.27)) (justify right) hide))) (wire (pts (xy 152.40 130.81) (xy 152.40 138.43)) (stroke (width 0) (type default))) (global_label "DRIVE" (shape input) (at 165.10 127.00 180) (fields_autoplaced) (effects (font (size 1.27 1.27)) (justify right)) (property "Intersheetrefs" "${INTERSHEET_REFS}" (at 21.69 33.02 0) (effects (font (size 1.27 1.27)) (justify right) hide))) (wire (pts (xy 172.72 127.00) (xy 165.10 127.00)) (stroke (width 0) (type default))) (global_label "FLAME" (shape input) (at 180.34 114.30 90) (fields_autoplaced) (effects (font (size 1.27 1.27)) (justify right)) (property "Intersheetrefs" "${INTERSHEET_REFS}" (at 21.69 33.02 0) (effects (font (size 1.27 1.27)) (justify right) hide))) (wire (pts (xy 180.34 121.92) (xy 180.34 114.30)) (stroke (width 0) (type default))) (global_label "FLAME" (shape input) (at 203.20 140.97 90) (fields_autoplaced) (effects (font (size 1.27 1.27)) (justify right)) (property "Intersheetrefs" "${INTERSHEET_REFS}" (at 21.69 33.02 0) (effects (font (size 1.27 1.27)) (justify right) hide))) (wire (pts (xy 203.20 148.59) (xy 203.20 140.97)) (stroke (width 0) (type default))) (global_label "FLAME" (shape input) (at 228.60 140.97 90) (fields_autoplaced) (effects (font (size 1.27 1.27)) (justify right)) (property "Intersheetrefs" "${INTERSHEET_REFS}" (at 21.69 33.02 0) (effects (font (size 1.27 1.27)) (justify right) hide))) (wire (pts (xy 228.60 148.59) (xy 228.60 140.97)) (stroke (width 0) (type default))) (global_label "LED_FLAME" (shape input) (at 203.20 163.83 270) (fields_autoplaced) (effects (font (size 1.27 1.27)) (justify right)) (property "Intersheetrefs" "${INTERSHEET_REFS}" (at 21.69 33.02 0) (effects (font (size 1.27 1.27)) (justify right) hide))) (wire (pts (xy 203.20 156.21) (xy 203.20 163.83)) (stroke (width 0) (type default))) (global_label "LED_FLAME" (shape input) (at 214.63 203.20 0) (fields_autoplaced) (effects (font (size 1.27 1.27)) (justify right)) (property "Intersheetrefs" "${INTERSHEET_REFS}" (at 21.69 33.02 0) (effects (font (size 1.27 1.27)) (justify right) hide))) (wire (pts (xy 207.01 203.20) (xy 214.63 203.20)) (stroke (width 0) (type default))) (global_label "LED_GLOW" (shape input) (at 228.60 163.83 270) (fields_autoplaced) (effects (font (size 1.27 1.27)) (justify right)) (property "Intersheetrefs" "${INTERSHEET_REFS}" (at 21.69 33.02 0) (effects (font (size 1.27 1.27)) (justify right) hide))) (wire (pts (xy 228.60 156.21) (xy 228.60 163.83)) (stroke (width 0) (type default))) (global_label "LED_GLOW" (shape input) (at 240.03 203.20 0) (fields_autoplaced) (effects (font (size 1.27 1.27)) (justify right)) (property "Intersheetrefs" "${INTERSHEET_REFS}" (at 21.69 33.02 0) (effects (font (size 1.27 1.27)) (justify right) hide))) (wire (pts (xy 232.41 203.20) (xy 240.03 203.20)) (stroke (width 0) (type default))) (symbol (lib_id "power:PWR_FLAG") (at 71.12 63.50 0) (unit 1) (in_bom yes) (on_board yes) (dnp no) (property "Reference" "#FLG001" (at 71.12 60.96 0) (effects (font (size 1.27 1.27)))) (property "Value" "PWR_FLAG" (at 71.12 66.04 0) (effects (font (size 1.27 1.27)))) (property "Footprint" "" (at 71.12 63.50 0) (effects (font (size 1.27 1.27)) (hide yes))) (property "Datasheet" "~" (at 71.12 63.50 0) (effects (font (size 1.27 1.27)) (hide yes)))) (wire (pts (xy 63.50 63.50) (xy 71.12 63.50)) (stroke (width 0) (type default))) (symbol (lib_id "power:PWR_FLAG") (at 5.08 66.04 0) (unit 1) (in_bom yes) (on_board yes) (dnp no) (property "Reference" "#FLG002" (at 5.08 63.50 0) (effects (font (size 1.27 1.27)))) (property "Value" "PWR_FLAG" (at 5.08 68.58 0) (effects (font (size 1.27 1.27)))) (property "Footprint" "" (at 5.08 66.04 0) (effects (font (size 1.27 1.27)) (hide yes))) (property "Datasheet" "~" (at 5.08 66.04 0) (effects (font (size 1.27 1.27)) (hide yes)))) (wire (pts (xy 12.70 66.04) (xy 5.08 66.04)) (stroke (width 0) (type default))) (symbol (lib_id "Amplifier_Operational:LM358") (at 101.60 101.60 0) (unit 3) (in_bom yes) (on_board yes) (dnp no) (property "Reference" "U2" (at 101.60 99.06 0) (effects (font (size 1.27 1.27)))) (property "Value" "LM358" (at 101.60 104.14 0) (effects (font (size 1.27 1.27)))) (property "Footprint" "" (at 101.60 101.60 0) (effects (font (size 1.27 1.27)) (hide yes))) (property "Datasheet" "~" (at 101.60 101.60 0) (effects (font (size 1.27 1.27)) (hide yes)))))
